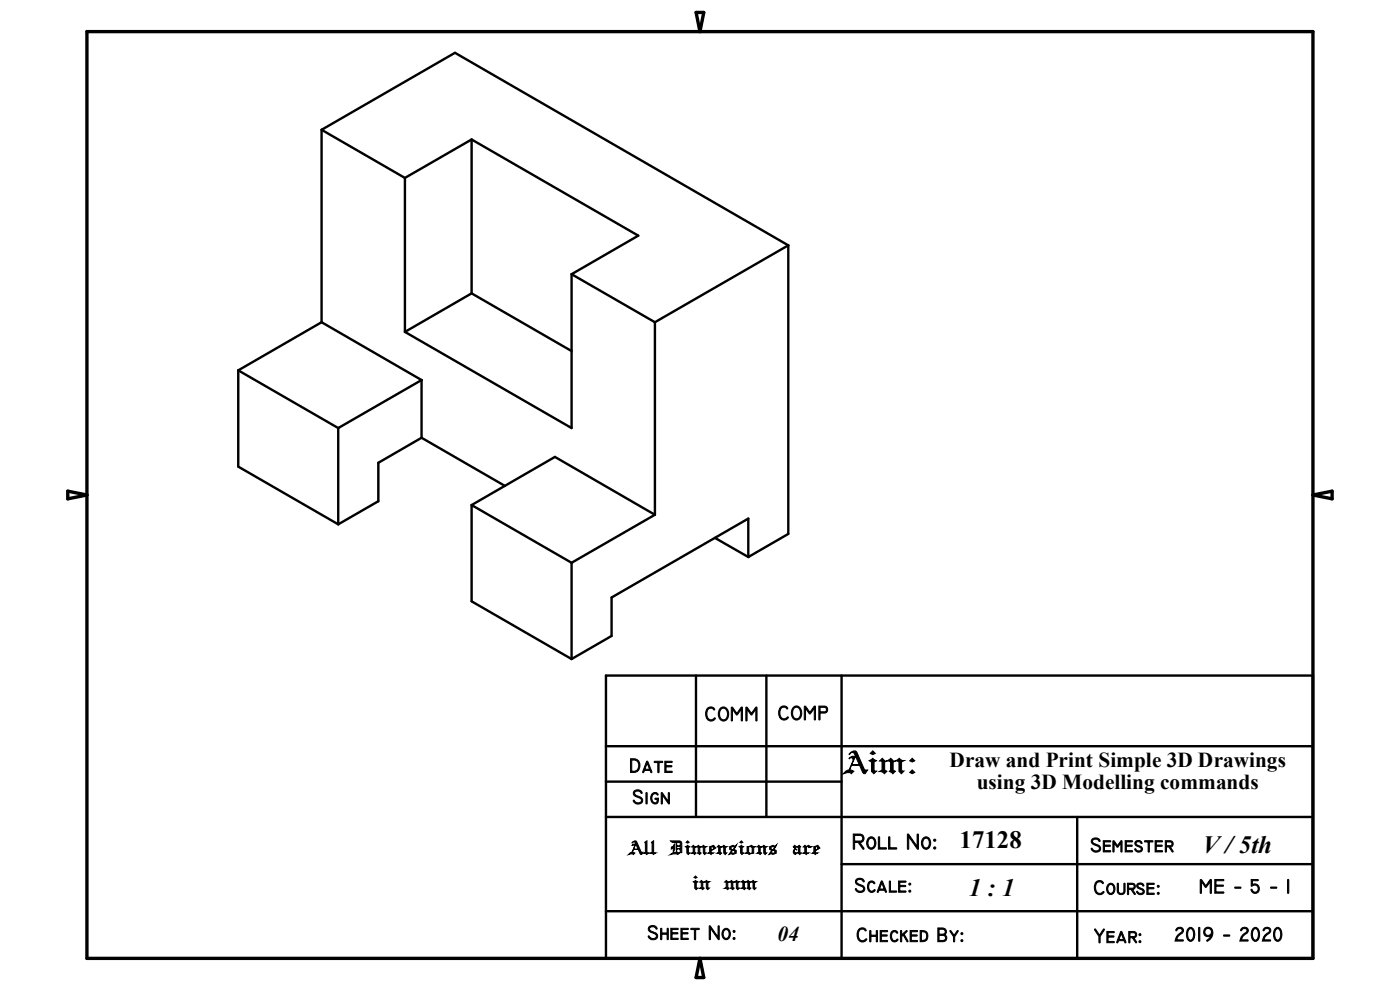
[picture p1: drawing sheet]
<svg xmlns="http://www.w3.org/2000/svg" width="297mm" height="210mm" viewBox="0 0 297 210" stroke-linecap="round" stroke-linejoin="round" font-family="sans-serif">
<g fill="none" stroke="#000" stroke-width=".51">
<path d="M68.2 27.5l28.3-16.3 70.7 40.8M68.2 27.5l17.7 10.2M68.2 27.5v40.9M85.9 37.7v32.7M100.1 29.6v32.6M100.1 29.6l-14.2 8.1M100.1 29.6l35.3 20.4-14.1 8.2M121.3 58.2v32.6l-35.4-20.4M121.3 58.2l17.6 10.2M167.2 52l-28.3 16.4M167.2 52v61.3l-8.4 4.9M50.5 78.6l21.3 12.2"/>
<path d="M50.5 78.6v20.4l21.3 12.2M68.2 68.4l21.2 12.2M68.2 68.4l-17.7 10.2M100.1 62.2l-14.2 8.2M100.1 62.2l21.2 12.3M138.9 68.4v40.8M71.8 90.8v20.4M89.4 92.9l17.7 10.2M89.4 92.9l-9.1 5.3v8.1l-8.5 4.9M89.4 80.6v12.3M89.4 80.6l-17.6 10.2M100.1 107.1v20.5l21.2 12.2"/>
<path d="M100.1 107.1l17.6-10.2 21.2 12.3M100.1 107.1l21.2 12.3M121.3 119.4v20.4M138.9 109.2l-17.6 10.2M151.7 114.1l7.1 4.1M158.8 118.2v-8.2l-29.1 16.8v8.1l-8.4 4.9M128.6 158.3h149.9M128.6 143.3h149.9v60h-149.9zM147.7 143.3v30M162.6 143.3v30M178.5 143.3v60M128.6 165.8h49.9"/>
<path d="M128.6 173.3h149.9M228.5 173.3v30M128.6 193.3h149.9M178.5 183.3h100"/>
</g>
<path d="M18.4 6.7h260.1v196.6h-260.1zM147.7 2.6h1.6l-.8 4.1zM14.4 104.2l4 .8-4 .8zM278.5 105l4.1-.8v1.6zM148.5 203.3l.8 4.1h-1.6z" fill="none" stroke="#000" stroke-width=".71"/>
<text font-size="6.4" x="178.6" y="164.1">Aim:</text>
<g font-size="5.3">
<text x="203.6" y="179.8">17128</text>
<text x="255.2" y="181">V / 5th</text>
<text x="205.6" y="190">1 : 1</text>
</g>
<text font-size="4.7" x="180.8" y="180.1">Roll No:</text>
<g font-size="4.5">
<text x="201.5" y="162.7">Draw and Print Simple 3D Drawings</text>
<text x="207.2" y="167.4">using 3D Modelling commands</text>
<text x="165" y="199.6">04</text>
</g>
<g font-size="4.3">
<text x="149.5" y="152.9">COMM</text>
<text x="165" y="152.7">COMP</text>
<text x="133.5" y="163.9">Date</text>
<text x="134.2" y="170.5">Sign</text>
<text x="231.3" y="180.7">Semester</text>
<text x="181.3" y="189.3">Scale:</text>
<text x="231.9" y="189.7">Course:</text>
<text x="254.4" y="189.5">ME - 5 - I</text>
<text x="137.3" y="199.3">Sheet No:</text>
<text x="181.6" y="199.8">Checked By:</text>
<text x="232" y="200">Year:</text>
<text x="249.1" y="199.6">2019 - 2020</text>
</g>
<g font-size="3.8">
<text x="133.1" y="181.3">All Dimensions</text>
<text x="167.6" y="181.3">are</text>
<text x="146.6" y="188.7">in</text>
<text x="153.3" y="188.7">mm</text>
</g>
</svg>
